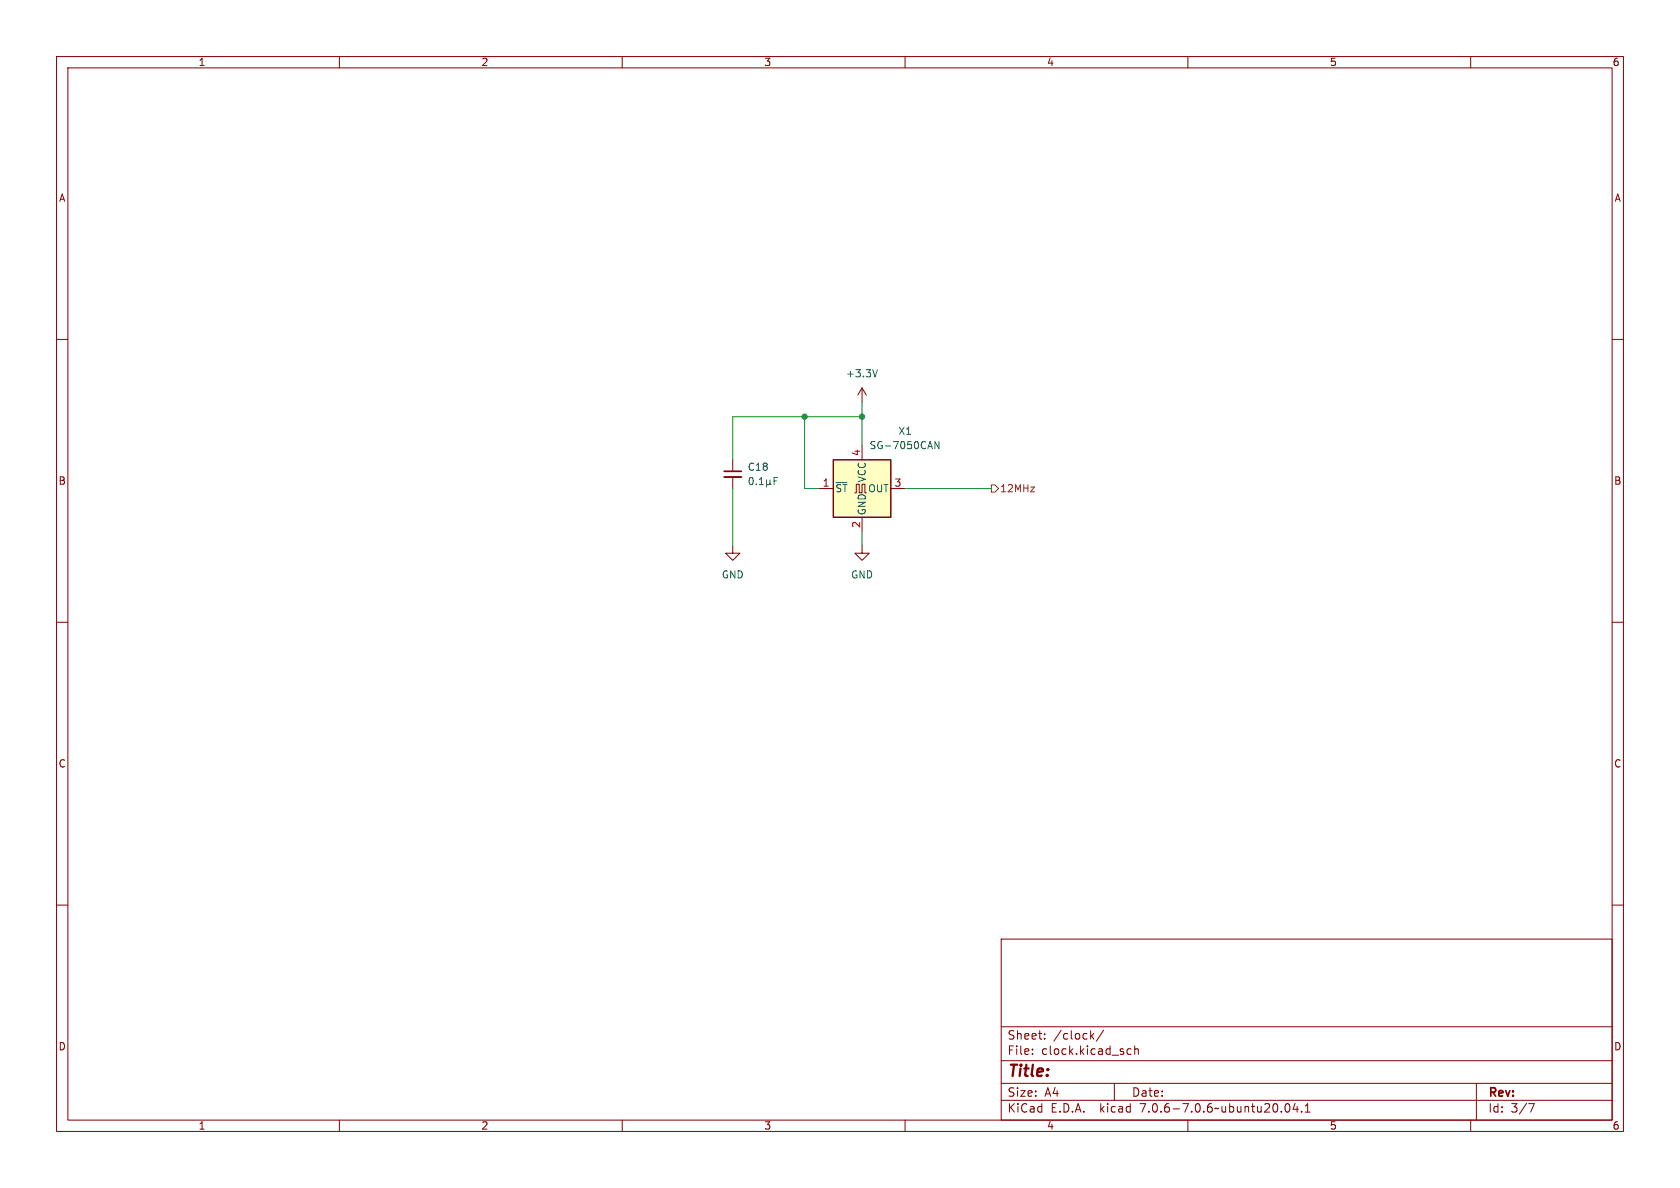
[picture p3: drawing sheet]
<svg xmlns="http://www.w3.org/2000/svg" width="297mm" height="210mm" viewBox="0 0 297 210" stroke-linecap="round" stroke-linejoin="round" font-family="sans-serif">
<g fill="none" stroke="#840000" stroke-width=".18">
<path d="M10 10h277v190h-277zM12 12h273v186h-273zM60 10v2M110 10v2M160 10v2M210 10v2M260 10v2M10 60h2M285 60h2M152.4 68.6v2.5M152.4 78.7v2.6M152.4 68.6l-.8 1.3"/>
<path d="M152.4 68.6l.8 1.3M129.5 96.5v1.3h1.3l-1.3 1.3-1.2-1.3h1.2M129.5 81.3v2M129.5 84.3v2.1M144.8 86.4h2.5M151.1 87.1h.3v-1.5h.5v1.5h.5v-1.5h.5v1.5h.3M152.4 96.5v1.3h1.3l-1.3 1.3-1.3-1.3h1.3M152.4 91.4v2.6M157.5 86.4h2.5M10 110h2M285 110h2M10 160h2"/>
<path d="M285 160h2M177 166h108v32h-108zM60 198v2M110 198v2M160 198v2M177 194.5h108M177 191.5h108M177 187.5h108M177 181.5h108M182.5 186.3v.1M182.5 185.5v.1M184.7 183.6v.1"/>
<path d="M184.7 182.8v.1M193 183.1l.4 .6M193.4 182.7l-.6 .6M195.1 182.1l-1.3 2M197 191.5v3M199.2 186.1l.3 .3 .5-.1M200 185.5l-.5-.1-.3 .3M200.6 185.5l.2-.1 .4 .1v.9M200.6 184.9v1.5M210 198v2M227.3 195.2l.2-.1a.81 .81 0 0 1 .6 .6 .81 .81 0 0 1-.3 .8l-.1 .1a.81 .81 0 0 1-.4-1.4zM229 195l-.4 1.1h.9"/>
<path d="M229.3 195.6v1M230.1 196.5v.1M230.7 196.6h.9M230.7 195.5l.5-.4v1.5M260 198v2M261 191.5v6.5M270.2 195.1h1l-.6 1.5"/>
</g>
<path d="M147.3 81.3h10.2v10.1h-10.2z" fill="#ffffc2" stroke="#ffffc2" stroke-width=".18"/>
<path d="M147.3 81.3h10.2v10.1h-10.2z" fill="none" stroke="#840000" stroke-width=".25"/>
<path d="M155.1 65.3l-.4 1.3M166 78v1.3l-.7-1.3v1.3M132.6 84.5l.1-.1a.68 .68 0 0 1 .5 .6 .68 .68 0 0 1-.5 .7 .84 .84 0 0 1-.1-1.2zM133.7 85.6v.1M134.2 85.7h.8M134.2 84.8l.4-.4v1.3M135.5 85.5l.2 .2h.2l.2-.2M135.5 84.8v1.3M136.1 85.5l.2 .2M136.1 84.8v.7M136.8 85h.5M137.5 84.4h-.7v1.3" fill="none" stroke="#006464" stroke-width=".18"/>
<path d="M128 84.3h3.1" fill="none" stroke="#840000" stroke-width=".33"/>
<path d="M128 83.3h3.1" fill="none" stroke="#840000" stroke-width=".3"/>
<path d="M175.3 85.7h.6l.6 .7-.6 .6h-.6z" fill="none" stroke="#725600" stroke-width=".18"/>
<path d="M142.2 73.7v12.7h2.6M152.4 71.1v7.6M152.4 73.7h-22.9v7.6M129.5 86.4v10.1M152.4 94v2.5M160 86.4h15.3" fill="none" stroke="#009600" stroke-width=".18"/>
<g fill="#009600" stroke="#009600" stroke-width=".18">
<circle cx="142.2" cy="73.7" r=".46"/>
<circle cx="152.4" cy="73.7" r=".46"/>
</g>
<text font-size="2.8" fill="#840000" x="178" y="190.9">Title:</text>
<g font-size="2.1" fill="#840000">
<text x="178" y="184">Sheet:</text>
<text x="186.2" y="184">/clock/</text>
<text x="178" y="186.7">File:</text>
<text x="184.1" y="186.7">clock.kicad_sch</text>
<text x="178" y="196.9">KiCad</text>
<text x="178" y="194.1">Size:</text>
<text x="184.7" y="194.1">A4</text>
<text x="185.7" y="196.9">E.D.A.</text>
<text x="194.6" y="196.9">kicad</text>
<text x="200" y="194.1">Date:</text>
<text x="201.8" y="196.9">7.0.6-7.0.6~ubuntu20.04.1</text>
<text x="263" y="194.3">Rev:</text>
<text x="263" y="196.9">Id:</text>
<text x="267.1" y="196.9">3/7</text>
</g>
<g font-size="1.8" fill="#840000">
<text x="35" y="11.9">1</text>
<text x="85" y="11.9">2</text>
<text x="135" y="11.9">3</text>
<text x="185" y="11.9">4</text>
<text x="235" y="11.9">5</text>
<text x="285" y="11.9">6</text>
<text x="10.3" y="35.9">A</text>
<text x="285.3" y="35.9">A</text>
<text x="10.3" y="85.9">B</text>
<text x="285.3" y="85.9">B</text>
<text x="10.3" y="135.9">C</text>
<text x="285.3" y="135.9">C</text>
<text x="10.3" y="185.9">D</text>
<text x="285.3" y="185.9">D</text>
<text x="35" y="199.9">1</text>
<text x="85" y="199.9">2</text>
<text x="135" y="199.9">3</text>
<text x="185" y="199.9">4</text>
<text x="235" y="199.9">5</text>
<text x="285" y="199.9">6</text>
</g>
<g font-size="1.8" fill="#006464">
<text x="149.5" y="66.9">+3.3V</text>
<text x="158.7" y="77.1">X1</text>
<text x="132.1" y="83.4">C18</text>
<text x="153.6" y="79.6">SG-7050CAN</text>
<text x="147.6" y="87.2">~{ST}</text>
<text x="153.3" y="85.4" transform="rotate(-90 153.3 85.4)">VCC</text>
<text x="153.4" y="87.2">OUT</text>
<text x="153.3" y="91.2" transform="rotate(-90 153.3 91.2)">GND</text>
<text x="127.5" y="102.5">GND</text>
<text x="150.4" y="102.5">GND</text>
</g>
<g font-size="1.8" fill="#a90000">
<text x="152.1" y="80.7" transform="rotate(-90 152.1 80.7)">4</text>
<text x="145.3" y="86.1">1</text>
<text x="158" y="86.1">3</text>
<text x="152.1" y="93.4" transform="rotate(-90 152.1 93.4)">2</text>
</g>
<text font-size="1.8" fill="#725600" x="176.7" y="87.2">12MHz</text>
</svg>
